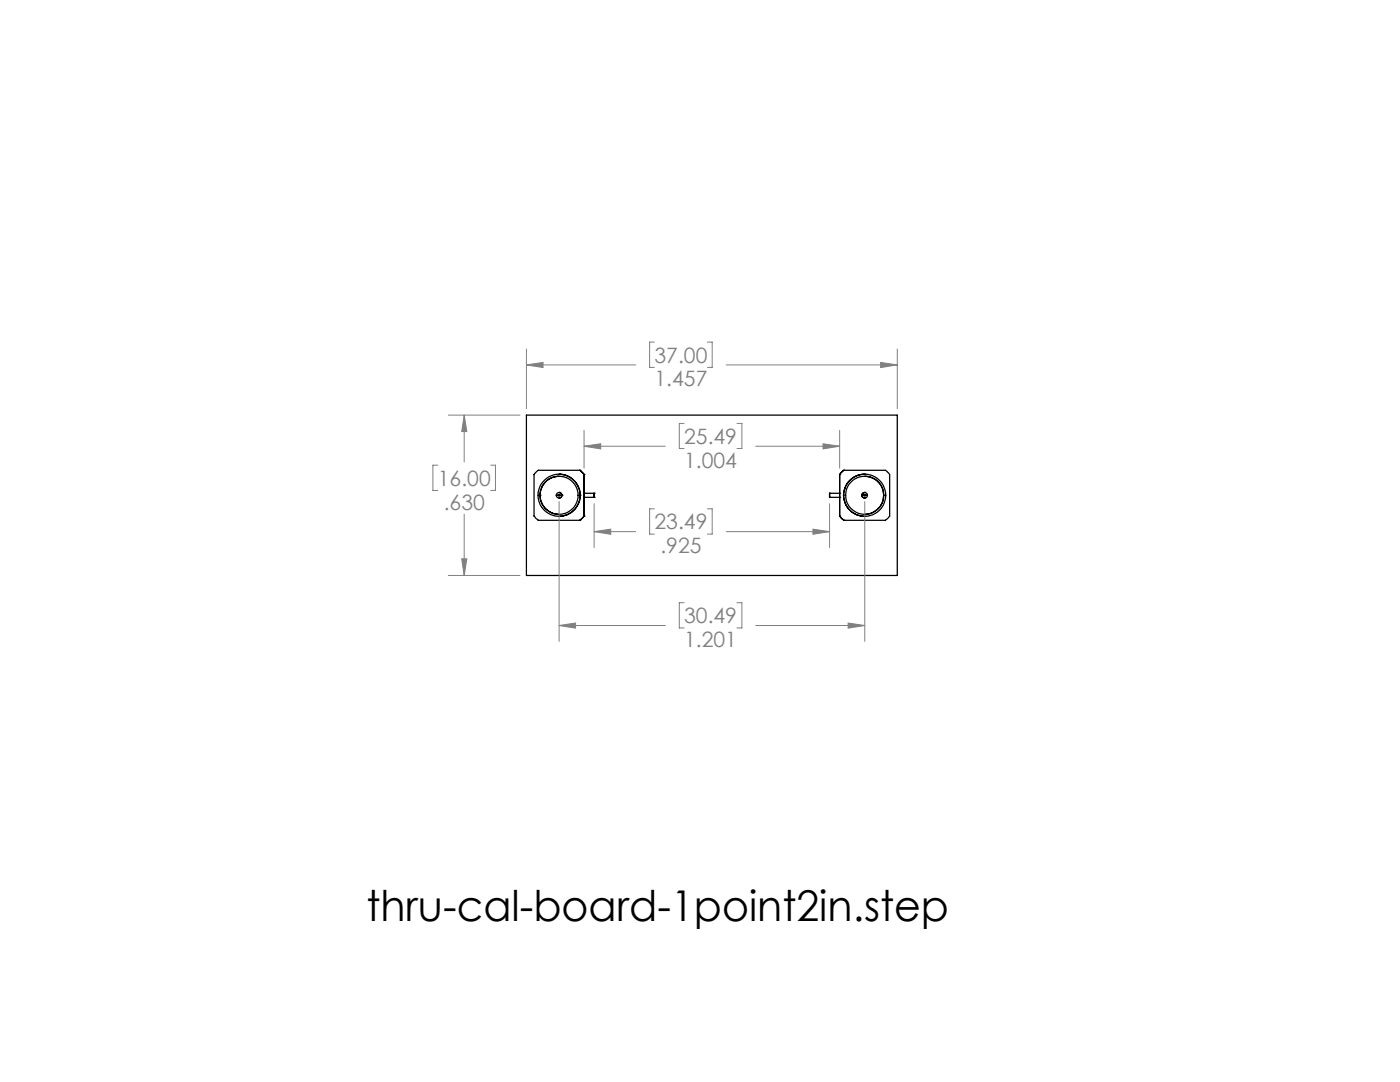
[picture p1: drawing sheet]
<svg xmlns="http://www.w3.org/2000/svg" width="279mm" height="216mm" viewBox="0 0 279 216" stroke-linecap="round" stroke-linejoin="round" font-family="sans-serif">
<g fill="none" stroke="#000" stroke-width=".25">
<path d="M105.1 82.8h74v32h-74zM107.8 98.8a3.8 3.8 0 0 0 3.8 3.8M107.8 98.8h.1M111 98.8a.57 .57 0 0 1 .6-.5 .57 .57 0 0 1 .5 .5M111 98.8a.56 .56 0 0 0 .6 .6 .56 .56 0 0 0 .5-.6M111 98.8h.4M111.4 98.8l.1-.1 .2 .1M111.4 98.8a.16 .16 0 0 0 .2 .2 .16 .16 0 0 0 .1-.2M111.6 94.6a4.3 4.3 0 0 1 4.2 4.2M111.6 95a3.7 3.7 0 0 0-3.8 3.8M111.6 98.2l.4 .3 .1 .3M111.6 94.6h.1"/>
<path d="M111.6 99.4h.1M111.6 98.2h.1M111.7 98.8h.4M112.1 98.8l-.1 .4-.4 .2M112.1 98.8h.1M115.7 93.8h-8.3l-.8 .9v8.3l.3 .3 .5 .5h8.3M115.7 93.8l.9 .9M115.7 93.8h.1M115.8 98.8a4.2 4.2 0 0 1-4.2 4.2M115.8 98.8h.1M116.6 99.2h2M116.6 98.4h2"/>
<path d="M116.6 94.7v8.3M116.6 94.7h.1M116.6 98.4h.1M116.6 99.2h.1M118.6 98.4v.8M118.6 99.2h.1M118.6 98.4h.1M165.6 99.2h2M165.6 98.4v.8M165.6 98.4h2M165.6 99.2h.1M165.6 98.4h.1"/>
<path d="M167.6 94.7v8.3M167.6 94.7h.1M167.6 99.2h.1M167.6 98.4h.1M168.3 98.8a4.2 4.2 0 0 0 4.3 4.2M168.3 98.8h.1M168.4 93.8l-.8 .9M168.4 93.8h8.3l.9 .9v8.3l-.3 .3-.6 .5h-8.3M168.4 93.8h.1M172 98.8a.55 .55 0 0 0 .6 .6 .55 .55 0 0 0 .5-.6M172 98.8a.55 .55 0 0 1 .6-.5 .55 .55 0 0 1 .5 .5M172 98.8a.5 .5 0 0 0 .6 .6"/>
<path d="M172 98.8h.4M172 98.8h.1M172.4 98.8a.16 .16 0 0 0 .2 .2 .16 .16 0 0 0 .1-.2M172.4 98.8l.1-.1 .2 .1M172.6 94.6a4.3 4.3 0 0 0-4.3 4.2M172.6 95a3.7 3.7 0 0 1 3.8 3.8M172.6 98.2l-.1 .1a.48 .48 0 0 0-.5 .5M172.6 94.6h.1M172.6 98.2h.1M172.6 99.4h.1M172.7 98.8h.4M176.4 98.8a3.8 3.8 0 0 1-3.8 3.8"/>
<path d="M176.4 98.8h.1M111.6 103h.1M115.7 103.8h.1M116.6 103l-.9 .8M116.6 103h.1M167.6 103l.8 .8M167.6 103h.1M168.4 103.8h.1M172.6 103h.1"/>
<circle cx="111.6" cy="98.8" r="4.2"/>
<circle cx="111.6" cy="98.8" r="3.8"/>
<circle cx="172.5" cy="98.8" r="4.2"/>
<circle cx="172.6" cy="98.8" r="3.8"/>
</g>
<g fill="none" stroke="#808080" stroke-width=".2">
<path d="M105.1 72.8l3.3-.5v1zM105.1 69.6v12M105.1 72.8h21.8M130.6 68.3h-1v5h1M141.2 68.3h.9v5h-.9M144.9 72.8h34.2M175.8 72.3l3.3 .5-3.3 .5zM179.1 69.6v12M87.4 92.8h-1v5.1h1M89.5 82.8h14.3M92.6 82.8l.6 3.3h-1.1zM92.6 82.8v9.4"/>
<path d="M97.9 92.8h1v5.1h-1M116.6 89l3.3-.5v1.1zM116.6 85.9v7.5M116.6 89h16.2M136.5 84.5h-.9v5h.9M147.1 84.5h1v5h-1M150.8 89h16.8M164.3 88.5l3.3 .5-3.3 .6zM167.6 85.9v7.5M89.5 114.8h14.3M92.1 111.5h1.1l-.6 3.3zM92.6 102.6v12.2"/>
<path d="M111.6 100.1v27.9M118.6 106.1l3.3-.5v1zM118.6 100.5v8.8M118.6 106.1h8.3M130.6 101.5h-1v5.1h1M141.2 101.5h.9v5.1h-.9M144.9 106.1h20.7M162.2 105.6l3.4 .5-3.4 .5zM165.6 100.5v8.8M172.6 100.1v27.9M111.6 124.8l3.3-.5v1zM111.6 124.8h21.2"/>
<path d="M136.5 120.3h-.9v5h.9M147.1 120.3h1v5h-1M150.8 124.8h21.8M169.3 124.3l3.3 .5-3.3 .5z"/>
</g>
<path d="M175.8 72.3l3.3 .5-3.3 .5zM105.1 72.8l3.3-.5v1zM92.6 82.8l.6 3.3h-1.1zM92.1 111.5h1.1l-.6 3.3zM111.6 124.8l3.3-.5v1zM169.3 124.3l3.3 .5-3.3 .5zM116.6 89l3.3-.5v1.1zM164.3 88.5l3.3 .5-3.3 .6zM162.2 105.6l3.4 .5-3.4 .5zM118.6 106.1l3.3-.5v1z" fill="#808080"/>
<text font-size="8.5" x="73.1" y="183.8">thru-cal-board-1point2in.step</text>
<g font-size="4.2" fill="#808080">
<text x="130.6" y="72.4">37.00</text>
<text x="130.6" y="77.1">1.457</text>
<text x="136.5" y="88.6">25.49</text>
<text x="136.5" y="93.3">1.004</text>
<text x="87.4" y="96.9">16.00</text>
<text x="88.6" y="101.7">.630</text>
<text x="130.6" y="105.6">23.49</text>
<text x="131.8" y="110.4">.925</text>
<text x="136.5" y="124.4">30.49</text>
<text x="136.5" y="129.1">1.201</text>
</g>
</svg>
